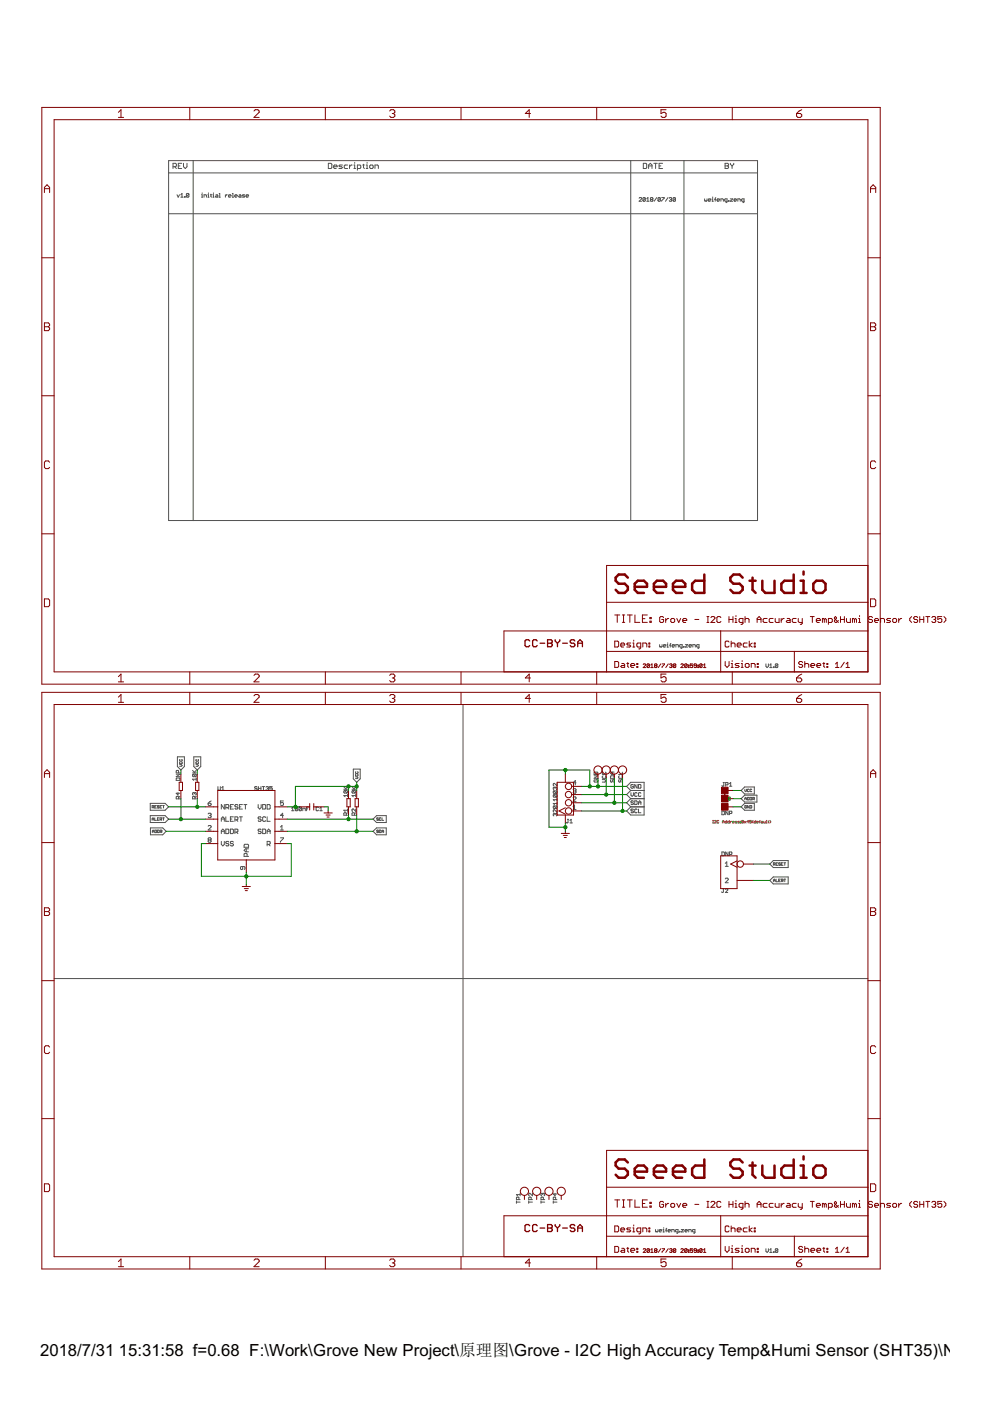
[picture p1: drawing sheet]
<?xml version="1.0" encoding="utf-8"?>
<!DOCTYPE eagle SYSTEM "eagle.dtd">
<!--
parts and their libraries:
moudle-new: This work is licensed under the Creative Commons Attribution 4.0 International License.
To view a copy of this license,visit:
http://creativecommons.org/licenses/by-sa/4.0
-->
<eagle version="6.4">
<drawing>
<settings>
<setting alwaysvectorfont="yes"/>
<setting verticaltext="up"/>
</settings>
<grid distance="50" unitdist="mil" unit="mil" style="lines" multiple="1" display="yes" altdistance="25" altunitdist="mil" altunit="mil"/>
<schematic xreflabel="%F%N/%S.%C%R" xrefpart="/%S.%C%R">
<libraries>
<library name="moudle-new">
<symbols>
<symbol name="SEEEDSTUDIO-OPEN-SCH-FRAME">
<wire x1="143.51" y1="3.81" x2="175.387" y2="3.81" width="0.1016" layer="94"/>
<wire x1="175.387" y1="3.81" x2="210.82" y2="3.81" width="0.1016" layer="94"/>
<wire x1="210.82" y1="3.81" x2="233.68" y2="3.81" width="0.1016" layer="94"/>
<wire x1="233.68" y1="3.81" x2="256.54" y2="3.81" width="0.1016" layer="94"/>
<wire x1="256.54" y1="3.81" x2="256.54" y2="10.16" width="0.1016" layer="94"/>
<wire x1="256.54" y1="10.16" x2="256.54" y2="16.51" width="0.1016" layer="94"/>
<wire x1="256.54" y1="16.51" x2="256.54" y2="25.4" width="0.1016" layer="94"/>
<wire x1="256.54" y1="25.4" x2="256.54" y2="36.83" width="0.1016" layer="94"/>
<wire x1="143.51" y1="3.81" x2="143.51" y2="16.51" width="0.1016" layer="94"/>
<wire x1="175.387" y1="36.83" x2="256.54" y2="36.83" width="0.1016" layer="94"/>
<wire x1="210.82" y1="3.81" x2="210.82" y2="10.16" width="0.1016" layer="94"/>
<wire x1="210.82" y1="10.16" x2="233.68" y2="10.16" width="0.1016" layer="94"/>
<wire x1="233.68" y1="10.16" x2="256.54" y2="10.16" width="0.1016" layer="94"/>
<wire x1="210.82" y1="10.16" x2="175.387" y2="10.16" width="0.1016" layer="94"/>
<wire x1="175.387" y1="10.16" x2="175.387" y2="3.81" width="0.1016" layer="94"/>
<wire x1="175.387" y1="10.16" x2="175.387" y2="16.51" width="0.1016" layer="94"/>
<wire x1="175.387" y1="16.51" x2="210.82" y2="16.51" width="0.1016" layer="94"/>
<wire x1="210.82" y1="16.51" x2="256.54" y2="16.51" width="0.1016" layer="94"/>
<wire x1="175.387" y1="16.51" x2="175.387" y2="25.4" width="0.1016" layer="94"/>
<wire x1="175.387" y1="25.4" x2="256.54" y2="25.4" width="0.1016" layer="94"/>
<wire x1="175.387" y1="25.4" x2="175.387" y2="36.83" width="0.1016" layer="94"/>
<text x="191.77" y="19.05" size="2.032" layer="94" font="vector" ratio="10">&gt;DRAWING_NAME</text>
<text x="246.38" y="5.08" size="1.778" layer="94" font="vector" ratio="10">&gt;SHEET</text>
<text x="234.95" y="5.08" size="2.032" layer="94" font="vector" ratio="10">Sheet:</text>
<text x="177.8" y="27.94" size="6.4516" layer="94" ratio="12">Seeed Studio</text>
<text x="177.8" y="19.05" size="2.54" layer="94" ratio="10">TITLE:</text>
<text x="177.8" y="11.43" size="2.032" layer="94" ratio="10">Design:</text>
<wire x1="210.82" y1="10.16" x2="210.82" y2="16.51" width="0.1016" layer="94"/>
<text x="212.09" y="11.43" size="2.032" layer="94" ratio="10">Check:</text>
<text x="177.8" y="5.08" size="2.032" layer="94" ratio="10">Date:</text>
<wire x1="143.51" y1="16.51" x2="175.26" y2="16.51" width="0.1016" layer="94"/>
<wire x1="233.68" y1="3.81" x2="233.68" y2="10.16" width="0.1016" layer="94"/>
<text x="212.09" y="5.08" size="2.032" layer="94" ratio="10">Vision:</text>
<frame x1="0" y1="0" x2="260.35" y2="179.07" columns="6" rows="4" layer="94"/>
<text x="186.69" y="5.08" size="1.27" layer="94" ratio="10">&gt;Last_date_time</text>
<text x="149.86" y="11.43" size="2.54" layer="94" ratio="15">CC-BY-SA </text>
</symbol>
<symbol name="SEEDSTUDIO-SCH-MODLIST">
<wire x1="0" y1="0" x2="7.62" y2="0" width="0.1524" layer="97"/>
<wire x1="7.62" y1="0" x2="143.51" y2="0" width="0.1524" layer="97"/>
<wire x1="143.51" y1="0" x2="160.02" y2="0" width="0.1524" layer="97"/>
<wire x1="160.02" y1="0" x2="182.88" y2="0" width="0.1524" layer="97"/>
<wire x1="182.88" y1="0" x2="182.88" y2="-3.81" width="0.1524" layer="97"/>
<wire x1="182.88" y1="-3.81" x2="182.88" y2="-111.76" width="0.1524" layer="97"/>
<wire x1="182.88" y1="-111.76" x2="160.02" y2="-111.76" width="0.1524" layer="97"/>
<wire x1="160.02" y1="-111.76" x2="143.51" y2="-111.76" width="0.1524" layer="97"/>
<wire x1="143.51" y1="-111.76" x2="7.62" y2="-111.76" width="0.1524" layer="97"/>
<wire x1="7.62" y1="-111.76" x2="0" y2="-111.76" width="0.1524" layer="97"/>
<text x="1.27" y="-2.54" size="1.778" layer="97" ratio="10">REV</text>
<wire x1="0" y1="-111.76" x2="0" y2="-3.81" width="0.1524" layer="97"/>
<wire x1="0" y1="-3.81" x2="0" y2="0" width="0.1524" layer="97"/>
<wire x1="7.62" y1="0" x2="7.62" y2="-111.76" width="0.1524" layer="97"/>
<wire x1="0" y1="-3.81" x2="182.88" y2="-3.81" width="0.1524" layer="97"/>
<text x="49.53" y="-2.54" size="1.778" layer="97" ratio="10">Description</text>
<text x="147.32" y="-2.54" size="1.778" layer="97" ratio="10">DATE</text>
<text x="172.72" y="-2.54" size="1.778" layer="97" ratio="10">BY</text>
<wire x1="160.02" y1="0" x2="160.02" y2="-111.76" width="0.1524" layer="97"/>
<wire x1="143.51" y1="0" x2="143.51" y2="-111.76" width="0.1524" layer="97"/>
</symbol>
</symbols>
<devicesets>
<deviceset name="SEEEDSTUDIO-OPEN-SCH-FRAME" prefix="FR">
<gates>
<gate name="G$1" symbol="SEEEDSTUDIO-OPEN-SCH-FRAME" x="0" y="0"/>
</gates>
<devices>
<device name="" package="SEEEDSTUDIO-PCB-FRAME">
<technologies>
<technology name=""/>
</technologies>
</device>
</devices>
</deviceset>
<deviceset name="SEEDSTUDIO-SCH-MODLIST">
<gates>
<gate name="G$1" symbol="SEEDSTUDIO-SCH-MODLIST" x="0" y="0"/>
</gates>
<devices>
<device name="">
<technologies>
<technology name=""/>
</technologies>
</device>
</devices>
</deviceset>
</devicesets>
</library>
<library name="Power or GND ">
<symbols>
<symbol name="GND_POWER">
<wire x1="-1.27" y1="-0.635" x2="0" y2="-0.635" width="0.1524" layer="94"/>
<wire x1="0" y1="-0.635" x2="1.27" y2="-0.635" width="0.1524" layer="94"/>
<wire x1="-0.635" y1="-1.27" x2="0.635" y2="-1.27" width="0.1524" layer="94"/>
<wire x1="-0.3175" y1="-1.905" x2="0.3175" y2="-1.905" width="0.1524" layer="94"/>
<pin name="GND" x="0" y="0" visible="off" length="point" direction="sup" rot="R270"/>
<wire x1="0" y1="0" x2="0" y2="-0.635" width="0.1524" layer="94"/>
</symbol>
</symbols>
<devicesets>
<deviceset name="GND_POWER">
<gates>
<gate name="G$1" symbol="GND_POWER" x="0" y="0"/>
</gates>
<devices>
<device name="">
<technologies>
<technology name=""/>
</technologies>
</device>
</devices>
</deviceset>
</devicesets>
</library>
<library name="Discrete-new">
<symbols>
<symbol name="RES-ARRAY">
<wire x1="-1.27" y1="0.508" x2="1.27" y2="0.508" width="0.254" layer="94"/>
<wire x1="1.27" y1="0.508" x2="1.27" y2="-0.508" width="0.254" layer="94"/>
<wire x1="1.27" y1="-0.508" x2="-1.27" y2="-0.508" width="0.254" layer="94"/>
<wire x1="-1.27" y1="-0.508" x2="-1.27" y2="0.508" width="0.254" layer="94"/>
<text x="-3.81" y="1.27" size="1.27" layer="95" ratio="10">&gt;NAME</text>
<text x="-3.81" y="-2.54" size="1.27" layer="96" ratio="10">&gt;VALUE</text>
<pin name="1" x="-3.81" y="0" visible="off" length="short" direction="pas" swaplevel="1"/>
<pin name="2" x="3.81" y="0" visible="off" length="short" direction="pas" swaplevel="1" rot="R180"/>
</symbol>
<symbol name="C">
<wire x1="-0.635" y1="-1.016" x2="-0.635" y2="0" width="0.254" layer="94"/>
<wire x1="-0.635" y1="0" x2="-0.635" y2="1.016" width="0.254" layer="94"/>
<wire x1="0.635" y1="1.016" x2="0.635" y2="0" width="0.254" layer="94"/>
<wire x1="0.635" y1="0" x2="0.635" y2="-1.016" width="0.254" layer="94"/>
<wire x1="-1.27" y1="0" x2="-0.635" y2="0" width="0.1524" layer="94"/>
<wire x1="0.635" y1="0" x2="1.27" y2="0" width="0.1524" layer="94"/>
<text x="-3.81" y="1.27" size="1.27" layer="95" ratio="10">&gt;NAME</text>
<text x="-3.81" y="-2.54" size="1.27" layer="96" ratio="10">&gt;VALUE</text>
<pin name="1" x="-3.81" y="0" visible="off" length="short" direction="pas" swaplevel="1"/>
<pin name="2" x="3.81" y="0" visible="off" length="short" direction="pas" swaplevel="1" rot="R180"/>
</symbol>
<symbol name="TEST-POINT">
<text x="-3.81" y="1.27" size="1.27" layer="95" ratio="10">&gt;NAME</text>
<pin name="T" x="-2.54" y="0" visible="off" length="point"/>
<circle x="0" y="0" radius="1.27" width="0.1524" layer="94"/>
<wire x1="-2.54" y1="0" x2="-1.27" y2="0" width="0.1524" layer="94"/>
</symbol>
<symbol name="SENSOR-SHT3X-DIS">
<pin name="SDA" x="12.7" y="-1.27" length="short" rot="R180"/>
<pin name="ADDR" x="-12.7" y="-1.27" length="short"/>
<pin name="ALERT" x="-12.7" y="2.54" length="short"/>
<pin name="SCL" x="12.7" y="2.54" length="short" rot="R180"/>
<pin name="VDD" x="12.7" y="6.35" length="short" rot="R180"/>
<pin name="NRESET" x="-12.7" y="6.35" length="short"/>
<pin name="R" x="12.7" y="-5.08" length="short" rot="R180"/>
<pin name="VSS" x="-12.7" y="-5.08" length="short"/>
<pin name="PAD" x="0" y="-13.97" length="short" rot="R90"/>
<wire x1="-8.89" y1="11.43" x2="8.89" y2="11.43" width="0.1524" layer="94"/>
<wire x1="8.89" y1="11.43" x2="8.89" y2="6.35" width="0.1524" layer="94"/>
<wire x1="8.89" y1="6.35" x2="8.89" y2="2.54" width="0.1524" layer="94"/>
<wire x1="8.89" y1="2.54" x2="8.89" y2="-1.27" width="0.1524" layer="94"/>
<wire x1="8.89" y1="-1.27" x2="8.89" y2="-5.08" width="0.1524" layer="94"/>
<wire x1="8.89" y1="-5.08" x2="8.89" y2="-10.16" width="0.1524" layer="94"/>
<wire x1="8.89" y1="-10.16" x2="0" y2="-10.16" width="0.1524" layer="94"/>
<wire x1="0" y1="-10.16" x2="-8.89" y2="-10.16" width="0.1524" layer="94"/>
<wire x1="-8.89" y1="-10.16" x2="-8.89" y2="-5.08" width="0.1524" layer="94"/>
<wire x1="-8.89" y1="-5.08" x2="-8.89" y2="-1.27" width="0.1524" layer="94"/>
<wire x1="-8.89" y1="-1.27" x2="-8.89" y2="2.54" width="0.1524" layer="94"/>
<wire x1="-8.89" y1="2.54" x2="-8.89" y2="6.35" width="0.1524" layer="94"/>
<wire x1="-8.89" y1="6.35" x2="-8.89" y2="11.43" width="0.1524" layer="94"/>
<wire x1="-10.16" y1="6.35" x2="-8.89" y2="6.35" width="0.1524" layer="94"/>
<wire x1="-10.16" y1="2.54" x2="-8.89" y2="2.54" width="0.1524" layer="94"/>
<wire x1="-10.16" y1="-1.27" x2="-8.89" y2="-1.27" width="0.1524" layer="94"/>
<wire x1="-10.16" y1="-5.08" x2="-8.89" y2="-5.08" width="0.1524" layer="94"/>
<wire x1="0" y1="-11.43" x2="0" y2="-10.16" width="0.1524" layer="94"/>
<wire x1="10.16" y1="-5.08" x2="8.89" y2="-5.08" width="0.1524" layer="94"/>
<wire x1="10.16" y1="-1.27" x2="8.89" y2="-1.27" width="0.1524" layer="94"/>
<wire x1="10.16" y1="2.54" x2="8.89" y2="2.54" width="0.1524" layer="94"/>
<wire x1="10.16" y1="6.35" x2="8.89" y2="6.35" width="0.1524" layer="94"/>
<text x="-8.89" y="11.43" size="1.27" layer="95" ratio="10">&gt;NAME</text>
<text x="2.54" y="11.43" size="1.27" layer="96" ratio="10">&gt;VALUE</text>
</symbol>
<symbol name="JUMPER-3P-SHORT">
<text x="-3.81" y="3.81" size="1.27" layer="95" ratio="10">&gt;name</text>
<pin name="L" x="-2.54" y="2.54" visible="off" length="short"/>
<pin name="C" x="-2.54" y="0" visible="off" length="short"/>
<pin name="R" x="-2.54" y="-2.54" visible="off" length="short"/>
<text x="-2.032" y="-0.508" size="1.016" layer="91" font="vector" ratio="10">C</text>
<rectangle x1="-1.016" y1="1.524" x2="1.016" y2="3.556" layer="94"/>
<rectangle x1="-1.016" y1="-1.016" x2="1.016" y2="1.016" layer="94"/>
<rectangle x1="-1.016" y1="-3.556" x2="1.016" y2="-1.524" layer="94"/>
<text x="-3.81" y="-5.08" size="1.27" layer="96" ratio="10">&gt;VALUE</text>
<wire x1="0" y1="0" x2="0" y2="2.54" width="0.4064" layer="94"/>
</symbol>
</symbols>
<devicesets>
<deviceset name="RES" prefix="R" uservalue="yes">
<gates>
<gate name="R" symbol="RES-ARRAY" x="0" y="0" swaplevel="1"/>
</gates>
<devices>
<device name="-0204/5" package="R0204_5">
<connects>
<connect gate="R" pin="1" pad="1"/>
<connect gate="R" pin="2" pad="2"/>
</connects>
<technologies>
<technology name=""/>
</technologies>
</device>
<device name="-0204/7" package="R0204_7">
<connects>
<connect gate="R" pin="1" pad="1"/>
<connect gate="R" pin="2" pad="2"/>
</connects>
<technologies>
<technology name=""/>
</technologies>
</device>
<device name="-0207/10" package="R0207_10">
<connects>
<connect gate="R" pin="1" pad="1"/>
<connect gate="R" pin="2" pad="2"/>
</connects>
<technologies>
<technology name=""/>
</technologies>
</device>
<device name="-0207/12" package="R0207_12">
<connects>
<connect gate="R" pin="1" pad="1"/>
<connect gate="R" pin="2" pad="2"/>
</connects>
<technologies>
<technology name=""/>
</technologies>
</device>
<device name="-0207/7" package="R0207_7">
<connects>
<connect gate="R" pin="1" pad="1"/>
<connect gate="R" pin="2" pad="2"/>
</connects>
<technologies>
<technology name=""/>
</technologies>
</device>
<device name="-0309/10" package="R0309_10">
<connects>
<connect gate="R" pin="1" pad="1"/>
<connect gate="R" pin="2" pad="2"/>
</connects>
<technologies>
<technology name=""/>
</technologies>
</device>
<device name="-0309/12" package="R0309_12">
<connects>
<connect gate="R" pin="1" pad="1"/>
<connect gate="R" pin="2" pad="2"/>
</connects>
<technologies>
<technology name=""/>
</technologies>
</device>
<device name="-0309/15" package="R0309_15">
<connects>
<connect gate="R" pin="1" pad="1"/>
<connect gate="R" pin="2" pad="2"/>
</connects>
<technologies>
<technology name=""/>
</technologies>
</device>
<device name="-0309/20" package="R0309_20">
<connects>
<connect gate="R" pin="1" pad="1"/>
<connect gate="R" pin="2" pad="2"/>
</connects>
<technologies>
<technology name=""/>
</technologies>
</device>
<device name="-1206" package="R1206">
<connects>
<connect gate="R" pin="1" pad="1"/>
<connect gate="R" pin="2" pad="2"/>
</connects>
<technologies>
<technology name=""/>
</technologies>
</device>
<device name="-2512" package="R2512">
<connects>
<connect gate="R" pin="1" pad="1"/>
<connect gate="R" pin="2" pad="2"/>
</connects>
<technologies>
<technology name=""/>
</technologies>
</device>
<device name="-0821/27-5W" package="R0821_27">
<connects>
<connect gate="R" pin="1" pad="P$1"/>
<connect gate="R" pin="2" pad="P$2"/>
</connects>
<technologies>
<technology name=""/>
</technologies>
</device>
<device name="-0515" package="R0515_20.4">
<connects>
<connect gate="R" pin="1" pad="P$1"/>
<connect gate="R" pin="2" pad="P$2"/>
</connects>
<technologies>
<technology name=""/>
</technologies>
</device>
<device name="-0824/26-5W" package="R0824_26">
<connects>
<connect gate="R" pin="1" pad="1"/>
<connect gate="R" pin="2" pad="2"/>
</connects>
<technologies>
<technology name=""/>
</technologies>
</device>
<device name="-7519" package="R7519_60.4">
<connects>
<connect gate="R" pin="1" pad="1 2"/>
<connect gate="R" pin="2" pad="3 4"/>
</connects>
<technologies>
<technology name=""/>
</technologies>
</device>
<device name="-0402" package="R0402">
<connects>
<connect gate="R" pin="1" pad="1"/>
<connect gate="R" pin="2" pad="2"/>
</connects>
<technologies>
<technology name=""/>
</technologies>
</device>
<device name="-0603" package="R0603">
<connects>
<connect gate="R" pin="1" pad="1"/>
<connect gate="R" pin="2" pad="2"/>
</connects>
<technologies>
<technology name=""/>
</technologies>
</device>
<device name="-0805" package="R0805">
<connects>
<connect gate="R" pin="1" pad="1"/>
<connect gate="R" pin="2" pad="2"/>
</connects>
<technologies>
<technology name=""/>
</technologies>
</device>
<device name="-0201" package="R0201">
<connects>
<connect gate="R" pin="1" pad="1"/>
<connect gate="R" pin="2" pad="2"/>
</connects>
<technologies>
<technology name=""/>
</technologies>
</device>
</devices>
</deviceset>
<deviceset name="CAP" prefix="C" uservalue="yes">
<gates>
<gate name="C" symbol="C" x="0" y="0" swaplevel="1"/>
</gates>
<devices>
<device name="-0402" package="C0402">
<connects>
<connect gate="C" pin="1" pad="1"/>
<connect gate="C" pin="2" pad="2"/>
</connects>
<technologies>
<technology name=""/>
</technologies>
</device>
<device name="-0603" package="C0603">
<connects>
<connect gate="C" pin="1" pad="1"/>
<connect gate="C" pin="2" pad="2"/>
</connects>
<technologies>
<technology name=""/>
</technologies>
</device>
<device name="-0805" package="C0805">
<connects>
<connect gate="C" pin="1" pad="1"/>
<connect gate="C" pin="2" pad="2"/>
</connects>
<technologies>
<technology name=""/>
</technologies>
</device>
<device name="'2.54'" package="PC-D2.286XL5.08MM">
<connects>
<connect gate="C" pin="1" pad="1"/>
<connect gate="C" pin="2" pad="2"/>
</connects>
<technologies>
<technology name=""/>
</technologies>
</device>
<device name="-1206" package="C1206">
<connects>
<connect gate="C" pin="1" pad="1"/>
<connect gate="C" pin="2" pad="2"/>
</connects>
<technologies>
<technology name=""/>
</technologies>
</device>
<device name="-1210" package="C1210">
<connects>
<connect gate="C" pin="1" pad="1"/>
<connect gate="C" pin="2" pad="2"/>
</connects>
<technologies>
<technology name=""/>
</technologies>
</device>
<device name="-0201" package="C0201">
<connects>
<connect gate="C" pin="1" pad="1"/>
<connect gate="C" pin="2" pad="2"/>
</connects>
<technologies>
<technology name=""/>
</technologies>
</device>
<device name="'YI-Y5V-102M/500V'" package="2P-D6.5-10.0MM">
<connects>
<connect gate="C" pin="1" pad="1"/>
<connect gate="C" pin="2" pad="2"/>
</connects>
<technologies>
<technology name=""/>
</technologies>
</device>
<device name="'HJ-7534100-2S'" package="2P-12.8X5.8MM">
<connects>
<connect gate="C" pin="1" pad="1"/>
<connect gate="C" pin="2" pad="2"/>
</connects>
<technologies>
<technology name=""/>
</technologies>
</device>
</devices>
</deviceset>
<deviceset name="TEST-POINT" prefix="TP" uservalue="yes">
<gates>
<gate name="TP" symbol="TEST-POINT" x="0" y="0"/>
</gates>
<devices>
<device name="'4545'" package="TP-D45MIL">
<connects>
<connect gate="TP" pin="T" pad="T"/>
</connects>
<technologies>
<technology name="">
<attribute name="PARTNO" value="DNP"/>
</technology>
</technologies>
</device>
<device name="'4080'" package="TP-80X40MIL">
<connects>
<connect gate="TP" pin="T" pad="1"/>
</connects>
<technologies>
<technology name=""/>
</technologies>
</device>
<device name="-23" package="TP-D23MIL">
<connects>
<connect gate="TP" pin="T" pad="T"/>
</connects>
<technologies>
<technology name=""/>
</technologies>
</device>
<device name="-D65/35" package="TP-D65/35MIL">
<connects>
<connect gate="TP" pin="T" pad="P1"/>
</connects>
<technologies>
<technology name=""/>
</technologies>
</device>
<device name="-86" package="TP-D92MIL">
<connects>
<connect gate="TP" pin="T" pad="T"/>
</connects>
<technologies>
<technology name=""/>
</technologies>
</device>
<device name="-100" package="TP-D100MIL">
<connects>
<connect gate="TP" pin="T" pad="T"/>
</connects>
<technologies>
<technology name=""/>
</technologies>
</device>
<device name="-35" package="TP_3535">
<connects>
<connect gate="TP" pin="T" pad="T"/>
</connects>
<technologies>
<technology name=""/>
</technologies>
</device>
<device name="TP-2MM" package="TP-D92MIL">
<connects>
<connect gate="TP" pin="T" pad="T"/>
</connects>
<technologies>
<technology name=""/>
</technologies>
</device>
<device name="-2MM" package="TP-D3/2MM">
<connects>
<connect gate="TP" pin="T" pad="1"/>
</connects>
<technologies>
<technology name=""/>
</technologies>
</device>
</devices>
</deviceset>
<deviceset name="SENSOR-SHT3X-DIS" prefix="U" uservalue="yes">
<gates>
<gate name="G$1" symbol="SENSOR-SHT3X-DIS" x="0" y="0"/>
</gates>
<devices>
<device name="" package="DFN8-0.5-2.5X2.5MM">
<connects>
<connect gate="G$1" pin="ADDR" pad="2"/>
<connect gate="G$1" pin="ALERT" pad="3"/>
<connect gate="G$1" pin="NRESET" pad="6"/>
<connect gate="G$1" pin="PAD" pad="9"/>
<connect gate="G$1" pin="R" pad="7"/>
<connect gate="G$1" pin="SCL" pad="4"/>
<connect gate="G$1" pin="SDA" pad="1"/>
<connect gate="G$1" pin="VDD" pad="5"/>
<connect gate="G$1" pin="VSS" pad="8"/>
</connects>
<technologies>
<technology name=""/>
</technologies>
</device>
</devices>
</deviceset>
<deviceset name="JP-3P-SHORT" prefix="JP" uservalue="yes">
<gates>
<gate name="G$1" symbol="JUMPER-3P-SHORT" x="0" y="0"/>
</gates>
<devices>
<device name="" package="3P-SMD-SHORT">
<connects>
<connect gate="G$1" pin="C" pad="MM"/>
<connect gate="G$1" pin="L" pad="11"/>
<connect gate="G$1" pin="R" pad="00"/>
</connects>
<technologies>
<technology name=""/>
</technologies>
</device>
</devices>
</deviceset>
</devicesets>
</library>
<library name="Connector-new">
<symbols>
<symbol name="GROVE-CONNECTOR-SMD">
<wire x1="-2.54" y1="5.08" x2="2.54" y2="5.08" width="0.254" layer="94"/>
<wire x1="2.54" y1="5.08" x2="2.54" y2="-5.08" width="0.254" layer="94"/>
<wire x1="2.54" y1="-5.08" x2="-2.54" y2="-5.08" width="0.254" layer="94"/>
<wire x1="-2.54" y1="-5.08" x2="-2.54" y2="5.08" width="0.254" layer="94"/>
<text x="-7.62" y="6.35" size="1.27" layer="95" ratio="10">&gt;name</text>
<text x="1.27" y="6.35" size="1.27" layer="96" ratio="10">&gt;value</text>
<pin name="1" x="-5.08" y="3.81" visible="pad" length="middle" function="dotclk"/>
<pin name="2" x="-5.08" y="1.27" visible="pad" length="middle" function="dot"/>
<pin name="3" x="-5.08" y="-1.27" visible="pad" length="middle" function="dot"/>
<pin name="4" x="-5.08" y="-3.81" visible="pad" length="middle" function="dot"/>
<pin name="SS1" x="0" y="7.62" visible="off" length="short" rot="R270"/>
<pin name="SS2" x="0" y="-7.62" visible="off" length="short" rot="R90"/>
</symbol>
<symbol name="HEADER-2P">
<wire x1="-2.54" y1="5.08" x2="2.54" y2="5.08" width="0.254" layer="94"/>
<wire x1="2.54" y1="5.08" x2="2.54" y2="-5.08" width="0.254" layer="94"/>
<wire x1="2.54" y1="-5.08" x2="-2.54" y2="-5.08" width="0.254" layer="94"/>
<wire x1="-2.54" y1="-5.08" x2="-2.54" y2="5.08" width="0.254" layer="94"/>
<text x="-6.35" y="6.35" size="1.27" layer="95" ratio="10">&gt;name</text>
<text x="1.27" y="6.35" size="1.27" layer="96" ratio="10">&gt;value</text>
<pin name="1" x="-7.62" y="2.54" visible="pin" length="middle" function="dotclk" swaplevel="1"/>
<pin name="2" x="-7.62" y="-2.54" visible="pin" length="middle" swaplevel="1"/>
</symbol>
</symbols>
<devicesets>
<deviceset name="GROVE-CONNECTOR-SMD" prefix="J" uservalue="yes">
<gates>
<gate name="G$1" symbol="GROVE-CONNECTOR-SMD" x="0" y="0"/>
</gates>
<devices>
<device name="'90D'" package="HW4-SMD-2.0-90D">
<connects>
<connect gate="G$1" pin="1" pad="1"/>
<connect gate="G$1" pin="2" pad="2"/>
<connect gate="G$1" pin="3" pad="3"/>
<connect gate="G$1" pin="4" pad="4"/>
<connect gate="G$1" pin="SS1" pad="SS1"/>
<connect gate="G$1" pin="SS2" pad="SS2"/>
</connects>
<technologies>
<technology name=""/>
</technologies>
</device>
<device name="'DD'" package="HW4-SMD-2.0">
<connects>
<connect gate="G$1" pin="1" pad="1"/>
<connect gate="G$1" pin="2" pad="2"/>
<connect gate="G$1" pin="3" pad="3"/>
<connect gate="G$1" pin="4" pad="4"/>
<connect gate="G$1" pin="SS1" pad="SS1"/>
<connect gate="G$1" pin="SS2" pad="SS2"/>
</connects>
<technologies>
<technology name=""/>
</technologies>
</device>
</devices>
</deviceset>
<deviceset name="HEADER-2P" prefix="J" uservalue="yes">
<gates>
<gate name="G$1" symbol="HEADER-2P" x="0" y="0"/>
</gates>
<devices>
<device name="-1.27" package="H2-1.27">
<connects>
<connect gate="G$1" pin="1" pad="1"/>
<connect gate="G$1" pin="2" pad="2"/>
</connects>
<technologies>
<technology name=""/>
</technologies>
</device>
<device name="-1.5" package="H2-1.5">
<connects>
<connect gate="G$1" pin="1" pad="1"/>
<connect gate="G$1" pin="2" pad="2"/>
</connects>
<technologies>
<technology name=""/>
</technologies>
</device>
<device name="-2.0" package="H2-2.0-C55D32MIL">
<connects>
<connect gate="G$1" pin="1" pad="1"/>
<connect gate="G$1" pin="2" pad="2"/>
</connects>
<technologies>
<technology name=""/>
</technologies>
</device>
<device name="-65/35MIL" package="H2-2.54">
<connects>
<connect gate="G$1" pin="1" pad="1"/>
<connect gate="G$1" pin="2" pad="2"/>
</connects>
<technologies>
<technology name=""/>
</technologies>
</device>
<device name="-50/30MIL" package="H2-2.0-C50D30MIL">
<connects>
<connect gate="G$1" pin="1" pad="1"/>
<connect gate="G$1" pin="2" pad="2"/>
</connects>
<technologies>
<technology name=""/>
</technologies>
</device>
<device name="-1907" package="2P-1.9X0.7MM">
<connects>
<connect gate="G$1" pin="1" pad="1"/>
<connect gate="G$1" pin="2" pad="2"/>
</connects>
<technologies>
<technology name=""/>
</technologies>
</device>
<device name="-120/80MIL" package="H2-SMD-3X2MM">
<connects>
<connect gate="G$1" pin="1" pad="1"/>
<connect gate="G$1" pin="2" pad="2"/>
</connects>
<technologies>
<technology name=""/>
</technologies>
</device>
<device name="-3.556" package="CON2">
<connects>
<connect gate="G$1" pin="1" pad="1"/>
<connect gate="G$1" pin="2" pad="2"/>
</connects>
<technologies>
<technology name=""/>
</technologies>
</device>
<device name="'SENSOR'" package="WATER-SENSOR">
<connects>
<connect gate="G$1" pin="1" pad="2 4 6 8 10"/>
<connect gate="G$1" pin="2" pad="1 3 5 7 9 11"/>
</connects>
<technologies>
<technology name=""/>
</technologies>
</device>
<device name="-M867" package="H2-2.51">
<connects>
<connect gate="G$1" pin="1" pad="1"/>
<connect gate="G$1" pin="2" pad="2"/>
</connects>
<technologies>
<technology name=""/>
</technologies>
</device>
<device name="-80/80MIL" package="H2-SMD-2X2MM">
<connects>
<connect gate="G$1" pin="1" pad="1"/>
<connect gate="G$1" pin="2" pad="2"/>
</connects>
<technologies>
<technology name=""/>
</technologies>
</device>
<device name="-6.0" package="H2-6">
<connects>
<connect gate="G$1" pin="1" pad="P$1"/>
<connect gate="G$1" pin="2" pad="P$2"/>
</connects>
<technologies>
<technology name=""/>
</technologies>
</device>
<device name="" package="H2-SMD-8-11X3MM">
<connects>
<connect gate="G$1" pin="1" pad="1"/>
<connect gate="G$1" pin="2" pad="2"/>
</connects>
<technologies>
<technology name=""/>
</technologies>
</device>
</devices>
</deviceset>
</devicesets>
</library>
</libraries>
<attributes>
</attributes>
<variantdefs>
</variantdefs>
<classes>
<class number="0" name="default" width="0" drill="0">
</class>
</classes>
<parts>
<part name="FR1" library="moudle-new" deviceset="SEEEDSTUDIO-OPEN-SCH-FRAME" device=""/>
<part name="J1" library="Connector-new" deviceset="GROVE-CONNECTOR-SMD" device="'90D'" value="320110032"/>
<part name="U$6" library="Power or GND " deviceset="GND_POWER" device=""/>
<part name="GND" library="Discrete-new" deviceset="TEST-POINT" device="'4545'"/>
<part name="VCC" library="Discrete-new" deviceset="TEST-POINT" device="'4545'"/>
<part name="SDA" library="Discrete-new" deviceset="TEST-POINT" device="'4545'"/>
<part name="SCL" library="Discrete-new" deviceset="TEST-POINT" device="'4545'"/>
<part name="FR2" library="moudle-new" deviceset="SEEEDSTUDIO-OPEN-SCH-FRAME" device=""/>
<part name="U$10" library="moudle-new" deviceset="SEEDSTUDIO-SCH-MODLIST" device=""/>
<part name="TP1" library="Discrete-new" deviceset="TEST-POINT" device="'4545'"/>
<part name="TP2" library="Discrete-new" deviceset="TEST-POINT" device="'4545'"/>
<part name="TP3" library="Discrete-new" deviceset="TEST-POINT" device="'4545'"/>
<part name="TP4" library="Discrete-new" deviceset="TEST-POINT" device="'4545'"/>
<part name="U1" library="Discrete-new" deviceset="SENSOR-SHT3X-DIS" device="" value="SHT35"/>
<part name="U$1" library="Power or GND " deviceset="GND_POWER" device=""/>
<part name="R1" library="Discrete-new" deviceset="RES" device="-0603" value="10K"/>
<part name="R2" library="Discrete-new" deviceset="RES" device="-0603" value="10K"/>
<part name="C1" library="Discrete-new" deviceset="CAP" device="-0603" value="100nF"/>
<part name="U$2" library="Power or GND " deviceset="GND_POWER" device=""/>
<part name="R3" library="Discrete-new" deviceset="RES" device="-0603" value="10K"/>
<part name="R4" library="Discrete-new" deviceset="RES" device="-0603" value="DNP"/>
<part name="JP1" library="Discrete-new" deviceset="JP-3P-SHORT" device="" value="DNP"/>
<part name="J2" library="Connector-new" deviceset="HEADER-2P" device="-65/35MIL" value="DNP"/>
</parts>
<sheets>
<sheet>
<plain>
<wire x1="39.37" y1="327.66" x2="222.25" y2="327.66" width="0.1524" layer="97"/>
<text x="41.91" y="332.74" size="1.27" layer="97" ratio="10">v1.0</text>
<text x="49.53" y="332.74" size="1.27" layer="97" ratio="10">initial release</text>
<text x="185.42" y="331.47" size="1.27" layer="97" ratio="10">2018/07/30</text>
<text x="205.74" y="331.47" size="1.27" layer="97" ratio="10">weifeng.zeng</text>
<text x="224.79" y="5.08" size="1.27" layer="97" ratio="10">V1.0</text>
<wire x1="3.81" y1="90.17" x2="256.54" y2="90.17" width="0.1524" layer="97"/>
<wire x1="130.81" y1="175.26" x2="130.81" y2="3.81" width="0.1524" layer="97"/>
<text x="191.77" y="193.04" size="1.27" layer="97" ratio="10">weifeng.zeng</text>
<text x="190.5" y="11.43" size="1.27" layer="97" ratio="10">weifeng.zeng</text>
<text x="224.79" y="186.69" size="1.27" layer="97" ratio="10">V1.0</text>
<text x="208.28" y="138.43" size="0.889" layer="98" ratio="12">I2C Address:0x45(default)</text>
</plain>
<instances>
<instance part="FR1" gate="G$1" x="0" y="0"/>
<instance part="J1" gate="G$1" x="162.56" y="146.05" smashed="yes" rot="R180">
<attribute name="NAME" x="165.1" y="139.7" size="1.27" layer="95" ratio="10" rot="R180"/>
<attribute name="VALUE" x="158.75" y="151.13" size="1.27" layer="96" ratio="10" rot="R270"/>
</instance>
<instance part="U$6" gate="G$1" x="162.56" y="135.89"/>
<instance part="GND" gate="TP" x="172.72" y="154.94" smashed="yes" rot="R90">
<attribute name="NAME" x="172.72" y="151.13" size="1.27" layer="95" ratio="10" rot="R90"/>
</instance>
<instance part="VCC" gate="TP" x="175.26" y="154.94" smashed="yes" rot="R90">
<attribute name="NAME" x="175.26" y="151.13" size="1.27" layer="95" ratio="10" rot="R90"/>
</instance>
<instance part="SDA" gate="TP" x="177.8" y="154.94" smashed="yes" rot="R90">
<attribute name="NAME" x="177.8" y="151.13" size="1.27" layer="95" ratio="10" rot="R90"/>
</instance>
<instance part="SCL" gate="TP" x="180.34" y="154.94" smashed="yes" rot="R90">
<attribute name="NAME" x="180.34" y="151.13" size="1.27" layer="95" ratio="10" rot="R90"/>
</instance>
<instance part="FR2" gate="G$1" x="0" y="181.61"/>
<instance part="U$10" gate="G$1" x="39.37" y="344.17"/>
<instance part="TP1" gate="TP" x="149.86" y="24.13" rot="R90"/>
<instance part="TP2" gate="TP" x="153.67" y="24.13" rot="R90"/>
<instance part="TP3" gate="TP" x="157.48" y="24.13" rot="R90"/>
<instance part="TP4" gate="TP" x="161.29" y="24.13" rot="R90"/>
<instance part="U1" gate="G$1" x="63.5" y="137.16"/>
<instance part="U$1" gate="G$1" x="63.5" y="119.38"/>
<instance part="R1" gate="R" x="95.25" y="144.78" smashed="yes" rot="R90">
<attribute name="NAME" x="94.996" y="140.843" size="1.27" layer="95" ratio="10" rot="R90"/>
<attribute name="VALUE" x="94.996" y="146.558" size="1.27" layer="96" ratio="10" rot="R90"/>
</instance>
<instance part="R2" gate="R" x="97.79" y="144.78" smashed="yes" rot="R90">
<attribute name="NAME" x="97.536" y="140.843" size="1.27" layer="95" ratio="10" rot="R90"/>
<attribute name="VALUE" x="97.536" y="146.558" size="1.27" layer="96" ratio="10" rot="R90"/>
</instance>
<instance part="C1" gate="C" x="83.82" y="143.51" smashed="yes">
<attribute name="NAME" x="85.09" y="142.24" size="1.27" layer="95" ratio="10"/>
<attribute name="VALUE" x="77.47" y="142.24" size="1.27" layer="96" ratio="10"/>
</instance>
<instance part="U$2" gate="G$1" x="88.9" y="142.24"/>
<instance part="R3" gate="R" x="48.26" y="149.86" smashed="yes" rot="R90">
<attribute name="NAME" x="48.006" y="145.923" size="1.27" layer="95" ratio="10" rot="R90"/>
<attribute name="VALUE" x="48.006" y="151.638" size="1.27" layer="96" ratio="10" rot="R90"/>
</instance>
<instance part="R4" gate="R" x="43.18" y="149.86" smashed="yes" rot="R90">
<attribute name="NAME" x="42.926" y="145.923" size="1.27" layer="95" ratio="10" rot="R90"/>
<attribute name="VALUE" x="42.926" y="151.638" size="1.27" layer="96" ratio="10" rot="R90"/>
</instance>
<instance part="JP1" gate="G$1" x="212.09" y="146.05" smashed="yes" rot="MR0">
<attribute name="NAME" x="214.63" y="149.86" size="1.27" layer="95" ratio="10" rot="MR0"/>
<attribute name="VALUE" x="214.63" y="140.97" size="1.27" layer="96" ratio="10" rot="MR0"/>
</instance>
<instance part="J2" gate="G$1" x="213.36" y="123.19" smashed="yes" rot="MR0">
<attribute name="NAME" x="213.36" y="116.84" size="1.27" layer="95" ratio="10" rot="MR0"/>
<attribute name="VALUE" x="214.63" y="128.27" size="1.27" layer="96" ratio="10" rot="MR0"/>
</instance>
</instances>
<busses>
</busses>
<nets>
<net name="VCC" class="0">
<segment>
<pinref part="J1" gate="G$1" pin="3"/>
<wire x1="167.64" y1="147.32" x2="175.26" y2="147.32" width="0.1524" layer="91"/>
<label x="181.61" y="147.32" size="1.27" layer="95" ratio="10" xref="yes"/>
<pinref part="VCC" gate="TP" pin="T"/>
<wire x1="175.26" y1="147.32" x2="181.61" y2="147.32" width="0.1524" layer="91"/>
<wire x1="175.26" y1="152.4" x2="175.26" y2="147.32" width="0.1524" layer="91"/>
<junction x="175.26" y="147.32"/>
</segment>
<segment>
<pinref part="R1" gate="R" pin="2"/>
<wire x1="95.25" y1="148.59" x2="95.25" y2="149.86" width="0.1524" layer="91"/>
<pinref part="R2" gate="R" pin="2"/>
<wire x1="95.25" y1="149.86" x2="97.79" y2="149.86" width="0.1524" layer="91"/>
<wire x1="97.79" y1="149.86" x2="97.79" y2="148.59" width="0.1524" layer="91"/>
<wire x1="97.79" y1="149.86" x2="97.79" y2="151.13" width="0.1524" layer="91"/>
<junction x="97.79" y="149.86"/>
<label x="97.79" y="151.13" size="0.889" layer="95" ratio="12" rot="R90" xref="yes"/>
<pinref part="U1" gate="G$1" pin="VDD"/>
<wire x1="76.2" y1="143.51" x2="78.74" y2="143.51" width="0.1524" layer="91"/>
<wire x1="78.74" y1="143.51" x2="78.74" y2="149.86" width="0.1524" layer="91"/>
<wire x1="78.74" y1="149.86" x2="95.25" y2="149.86" width="0.1524" layer="91"/>
<junction x="95.25" y="149.86"/>
<pinref part="C1" gate="C" pin="1"/>
<wire x1="78.74" y1="143.51" x2="80.01" y2="143.51" width="0.1524" layer="91"/>
<junction x="78.74" y="143.51"/>
</segment>
<segment>
<pinref part="R3" gate="R" pin="2"/>
<wire x1="48.26" y1="153.67" x2="48.26" y2="154.94" width="0.1524" layer="91"/>
<label x="48.26" y="154.94" size="0.889" layer="95" ratio="12" rot="R90" xref="yes"/>
</segment>
<segment>
<pinref part="R4" gate="R" pin="2"/>
<wire x1="43.18" y1="153.67" x2="43.18" y2="154.94" width="0.1524" layer="91"/>
<label x="43.18" y="154.94" size="0.889" layer="95" ratio="12" rot="R90" xref="yes"/>
</segment>
<segment>
<pinref part="JP1" gate="G$1" pin="L"/>
<wire x1="214.63" y1="148.59" x2="217.17" y2="148.59" width="0.1524" layer="91"/>
<label x="217.17" y="148.59" size="0.889" layer="95" ratio="12" xref="yes"/>
</segment>
</net>
<net name="GND" class="0">
<segment>
<pinref part="J1" gate="G$1" pin="SS2"/>
<wire x1="162.56" y1="153.67" x2="162.56" y2="154.94" width="0.1524" layer="91"/>
<wire x1="162.56" y1="154.94" x2="157.48" y2="154.94" width="0.1524" layer="91"/>
<wire x1="157.48" y1="154.94" x2="157.48" y2="137.16" width="0.1524" layer="91"/>
<wire x1="157.48" y1="137.16" x2="162.56" y2="137.16" width="0.1524" layer="91"/>
<pinref part="J1" gate="G$1" pin="SS1"/>
<wire x1="162.56" y1="137.16" x2="162.56" y2="138.43" width="0.1524" layer="91"/>
<pinref part="J1" gate="G$1" pin="4"/>
<wire x1="167.64" y1="149.86" x2="170.18" y2="149.86" width="0.1524" layer="91"/>
<wire x1="170.18" y1="149.86" x2="170.18" y2="154.94" width="0.1524" layer="91"/>
<wire x1="170.18" y1="154.94" x2="162.56" y2="154.94" width="0.1524" layer="91"/>
<junction x="162.56" y="154.94"/>
<pinref part="U$6" gate="G$1" pin="GND"/>
<wire x1="162.56" y1="135.89" x2="162.56" y2="137.16" width="0.1524" layer="91"/>
<junction x="162.56" y="137.16"/>
<label x="181.61" y="149.86" size="1.27" layer="95" ratio="10" xref="yes"/>
<wire x1="181.61" y1="149.86" x2="172.72" y2="149.86" width="0.1524" layer="91"/>
<junction x="170.18" y="149.86"/>
<pinref part="GND" gate="TP" pin="T"/>
<wire x1="172.72" y1="149.86" x2="170.18" y2="149.86" width="0.1524" layer="91"/>
<wire x1="172.72" y1="152.4" x2="172.72" y2="149.86" width="0.1524" layer="91"/>
<junction x="172.72" y="149.86"/>
</segment>
<segment>
<pinref part="U1" gate="G$1" pin="VSS"/>
<wire x1="50.8" y1="132.08" x2="49.53" y2="132.08" width="0.1524" layer="91"/>
<wire x1="49.53" y1="132.08" x2="49.53" y2="121.92" width="0.1524" layer="91"/>
<wire x1="49.53" y1="121.92" x2="63.5" y2="121.92" width="0.1524" layer="91"/>
<pinref part="U1" gate="G$1" pin="PAD"/>
<wire x1="63.5" y1="121.92" x2="63.5" y2="123.19" width="0.1524" layer="91"/>
<wire x1="63.5" y1="121.92" x2="77.47" y2="121.92" width="0.1524" layer="91"/>
<wire x1="77.47" y1="121.92" x2="77.47" y2="132.08" width="0.1524" layer="91"/>
<junction x="63.5" y="121.92"/>
<pinref part="U1" gate="G$1" pin="R"/>
<wire x1="77.47" y1="132.08" x2="76.2" y2="132.08" width="0.1524" layer="91"/>
<wire x1="63.5" y1="121.92" x2="63.5" y2="119.38" width="0.1524" layer="91"/>
<pinref part="U$1" gate="G$1" pin="GND"/>
</segment>
<segment>
<pinref part="C1" gate="C" pin="2"/>
<wire x1="87.63" y1="143.51" x2="88.9" y2="143.51" width="0.1524" layer="91"/>
<wire x1="88.9" y1="143.51" x2="88.9" y2="142.24" width="0.1524" layer="91"/>
<pinref part="U$2" gate="G$1" pin="GND"/>
</segment>
<segment>
<pinref part="JP1" gate="G$1" pin="R"/>
<wire x1="214.63" y1="143.51" x2="217.17" y2="143.51" width="0.1524" layer="91"/>
<label x="217.17" y="143.51" size="0.889" layer="95" ratio="12" xref="yes"/>
</segment>
</net>
<net name="SCL" class="0">
<segment>
<pinref part="J1" gate="G$1" pin="1"/>
<wire x1="167.64" y1="142.24" x2="180.34" y2="142.24" width="0.1524" layer="91"/>
<label x="181.61" y="142.24" size="1.27" layer="95" ratio="10" xref="yes"/>
<pinref part="SCL" gate="TP" pin="T"/>
<wire x1="180.34" y1="142.24" x2="181.61" y2="142.24" width="0.1524" layer="91"/>
<wire x1="180.34" y1="152.4" x2="180.34" y2="142.24" width="0.1524" layer="91"/>
<junction x="180.34" y="142.24"/>
</segment>
<segment>
<pinref part="U1" gate="G$1" pin="SCL"/>
<wire x1="76.2" y1="139.7" x2="95.25" y2="139.7" width="0.1524" layer="91"/>
<label x="102.87" y="139.7" size="0.889" layer="95" ratio="12" xref="yes"/>
<wire x1="95.25" y1="139.7" x2="102.87" y2="139.7" width="0.1524" layer="91"/>
<wire x1="95.25" y1="139.7" x2="95.25" y2="140.97" width="0.1524" layer="91"/>
<junction x="95.25" y="139.7"/>
<pinref part="R1" gate="R" pin="1"/>
</segment>
</net>
<net name="SDA" class="0">
<segment>
<pinref part="J1" gate="G$1" pin="2"/>
<wire x1="167.64" y1="144.78" x2="177.8" y2="144.78" width="0.1524" layer="91"/>
<label x="181.61" y="144.78" size="1.27" layer="95" ratio="10" xref="yes"/>
<pinref part="SDA" gate="TP" pin="T"/>
<wire x1="177.8" y1="144.78" x2="181.61" y2="144.78" width="0.1524" layer="91"/>
<wire x1="177.8" y1="152.4" x2="177.8" y2="144.78" width="0.1524" layer="91"/>
<junction x="177.8" y="144.78"/>
</segment>
<segment>
<pinref part="U1" gate="G$1" pin="SDA"/>
<wire x1="76.2" y1="135.89" x2="97.79" y2="135.89" width="0.1524" layer="91"/>
<label x="102.87" y="135.89" size="0.889" layer="95" ratio="12" xref="yes"/>
<wire x1="97.79" y1="135.89" x2="102.87" y2="135.89" width="0.1524" layer="91"/>
<junction x="97.79" y="135.89"/>
<wire x1="97.79" y1="135.89" x2="97.79" y2="140.97" width="0.1524" layer="91"/>
<pinref part="R2" gate="R" pin="1"/>
</segment>
</net>
<net name="ADDR" class="0">
<segment>
<pinref part="U1" gate="G$1" pin="ADDR"/>
<wire x1="50.8" y1="135.89" x2="38.608" y2="135.89" width="0.1524" layer="91"/>
<label x="38.608" y="135.89" size="0.889" layer="95" ratio="12" rot="R180" xref="yes"/>
</segment>
<segment>
<pinref part="JP1" gate="G$1" pin="C"/>
<wire x1="217.17" y1="146.05" x2="214.63" y2="146.05" width="0.1524" layer="91"/>
<label x="217.17" y="146.05" size="0.889" layer="95" ratio="12" xref="yes"/>
</segment>
</net>
<net name="RESET" class="0">
<segment>
<pinref part="U1" gate="G$1" pin="NRESET"/>
<wire x1="50.8" y1="143.51" x2="48.26" y2="143.51" width="0.1524" layer="91"/>
<wire x1="48.26" y1="143.51" x2="48.26" y2="146.05" width="0.1524" layer="91"/>
<pinref part="R3" gate="R" pin="1"/>
<junction x="48.26" y="143.51"/>
<wire x1="48.26" y1="143.51" x2="39.37" y2="143.51" width="0.1524" layer="91"/>
<label x="39.37" y="143.51" size="0.889" layer="95" ratio="12" rot="R180" xref="yes"/>
</segment>
<segment>
<pinref part="J2" gate="G$1" pin="1"/>
<wire x1="220.98" y1="125.73" x2="226.06" y2="125.73" width="0.1524" layer="91"/>
<label x="226.06" y="125.73" size="0.889" layer="95" ratio="12" xref="yes"/>
</segment>
</net>
<net name="ALERT" class="0">
<segment>
<wire x1="43.18" y1="139.7" x2="43.18" y2="146.05" width="0.1524" layer="91"/>
<pinref part="R4" gate="R" pin="1"/>
<label x="39.37" y="139.7" size="0.889" layer="95" ratio="12" rot="R180" xref="yes"/>
<pinref part="U1" gate="G$1" pin="ALERT"/>
<wire x1="50.8" y1="139.7" x2="43.18" y2="139.7" width="0.1524" layer="91"/>
<wire x1="43.18" y1="139.7" x2="39.37" y2="139.7" width="0.1524" layer="91"/>
<junction x="43.18" y="139.7"/>
</segment>
<segment>
<pinref part="J2" gate="G$1" pin="2"/>
<wire x1="220.98" y1="120.65" x2="226.06" y2="120.65" width="0.1524" layer="91"/>
<label x="226.06" y="120.65" size="0.889" layer="95" ratio="12" xref="yes"/>
</segment>
</net>
</nets>
</sheet>
</sheets>
</schematic>
</drawing>
<compatibility>
<note version="6.3" minversion="6.2.2" severity="warning">
Since Version 6.2.2 text objects can contain more than one line,
which will not be processed correctly with this version.
</note>
</compatibility>
</eagle>
